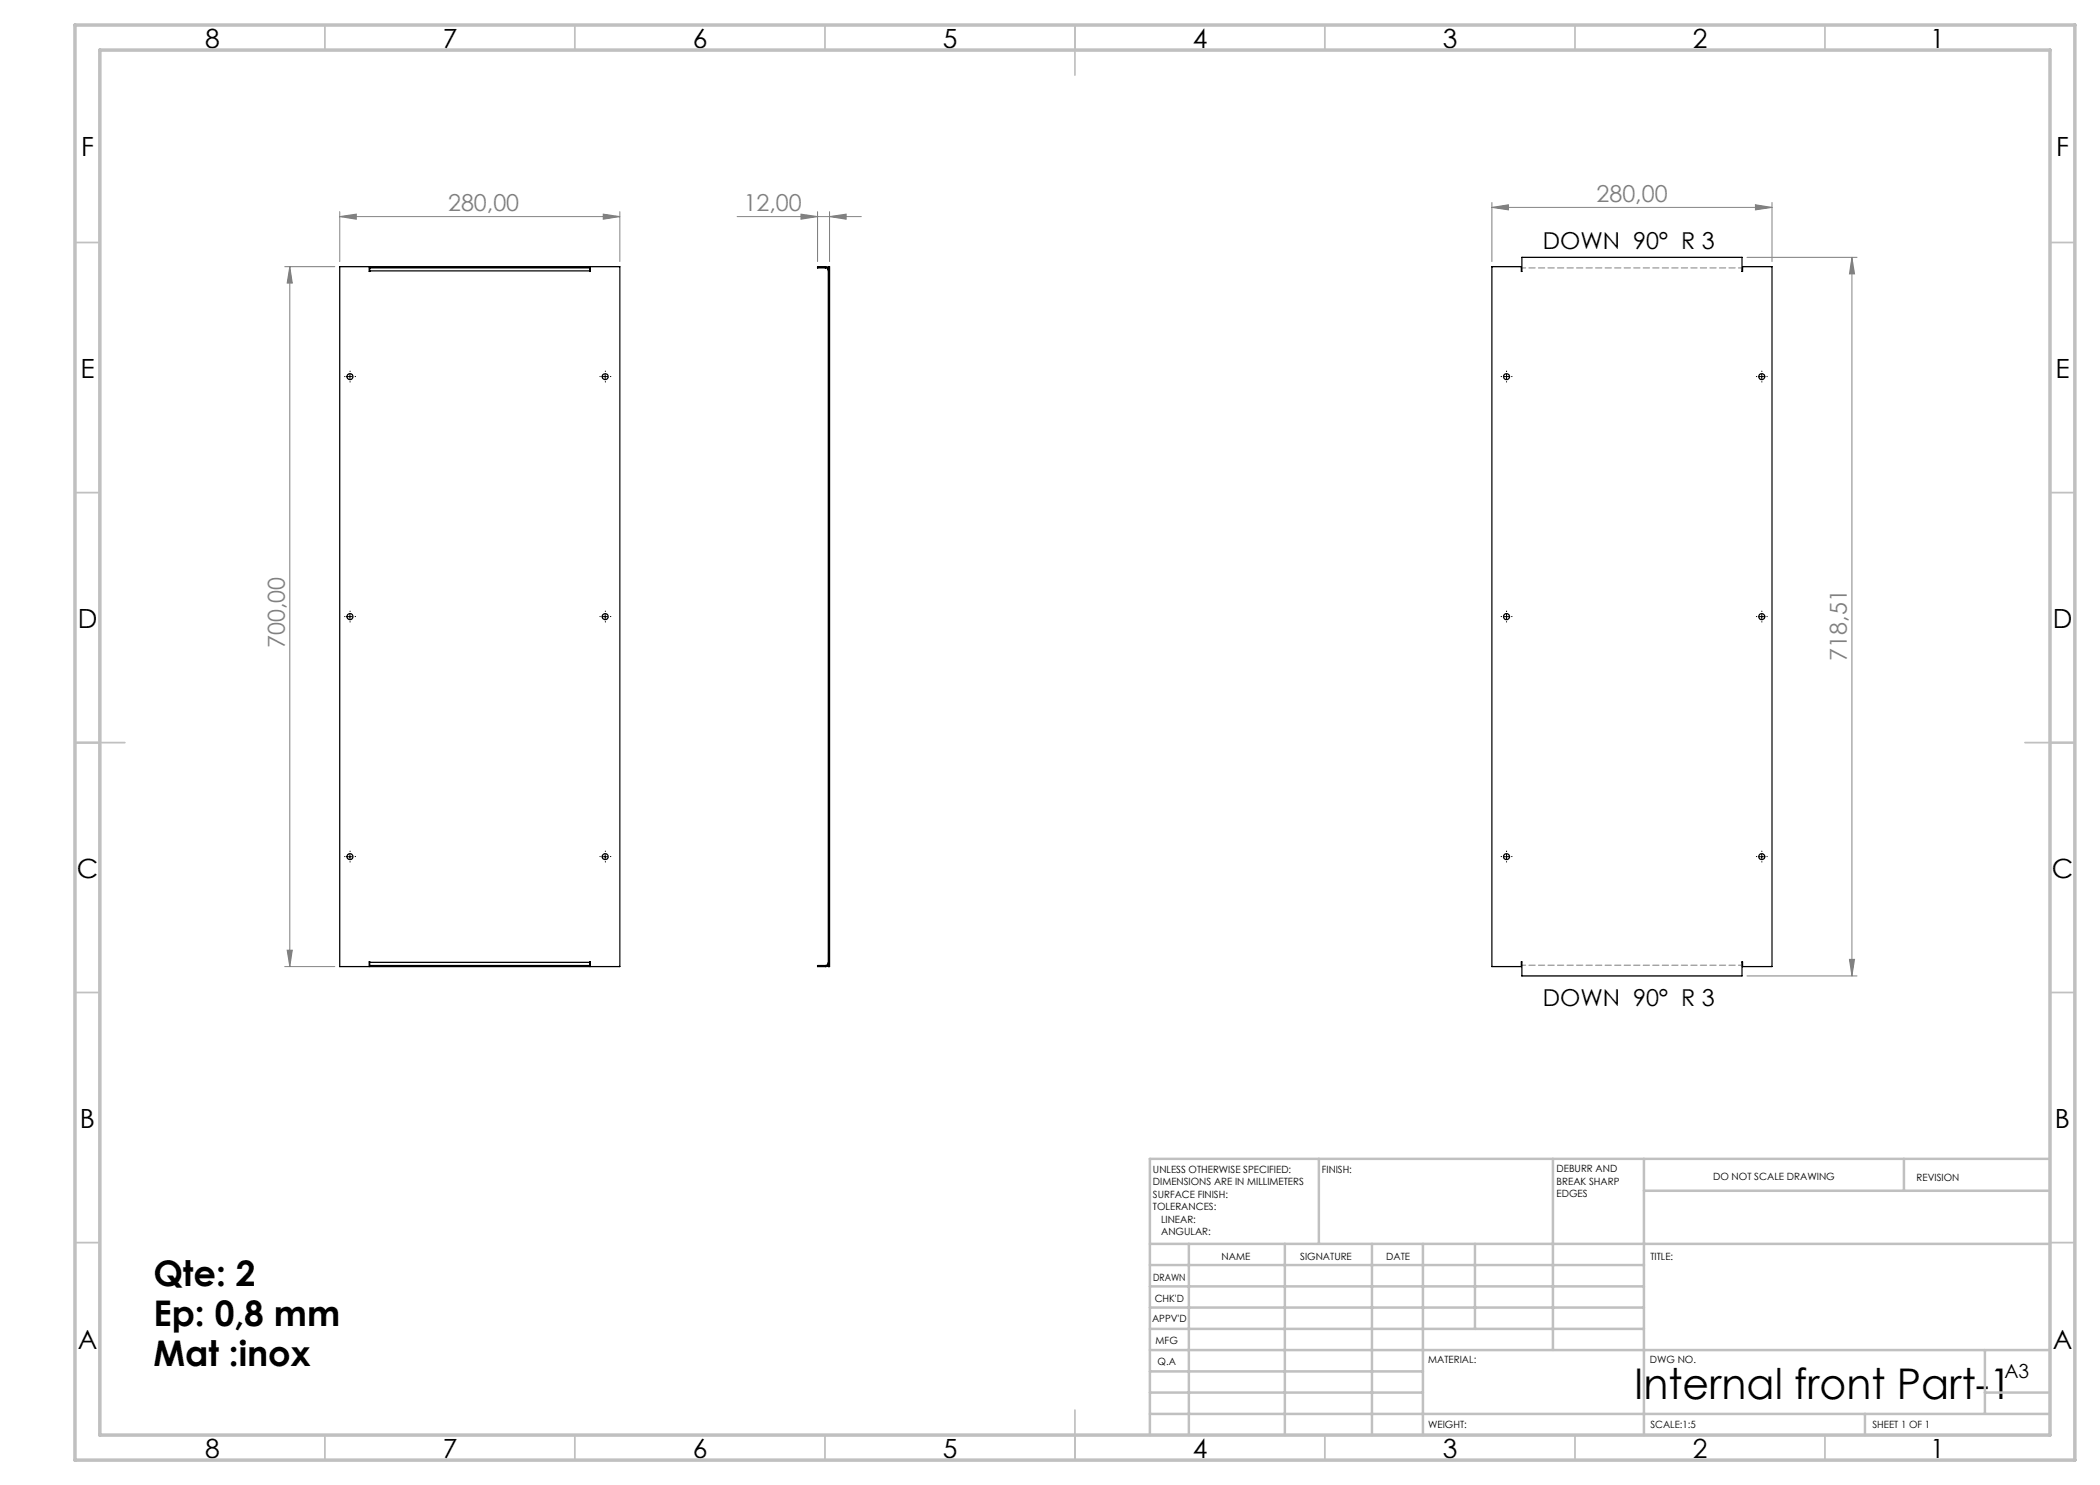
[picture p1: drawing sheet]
<svg xmlns="http://www.w3.org/2000/svg" width="420mm" height="297mm" viewBox="0 0 420 297" stroke-linecap="round" stroke-linejoin="round" font-family="sans-serif">
<g fill="none" stroke="#808080" stroke-width=".2">
<path d="M56.9 53.3h10.1M58 53.3l.5 3.3h-1.1zM58 53.3v140M67.9 43.3l3.4-.5v1zM67.9 42.3v10M67.9 43.3h56.1M120.6 42.8l3.4 .5-3.4 .5zM124 42.3v10M147.4 43.3h24.9M160.2 42.8l3.3 .5-3.3 .5zM163.5 42.3v10M165.9 43.3l3.3-.5v1z"/>
<path d="M165.9 42.3v10M298.4 41.5l3.3-.5v1zM298.4 40.5v11.8M298.4 41.5h56M349.4 51.5h22M351.1 41l3.3 .5-3.3 .5zM354.4 40.5v11.8M370.4 51.5l.5 3.3h-1zM370.4 51.5v143.7M56.9 193.3h10.1M57.4 190h1.1l-.5 3.3zM349.4 195.2h22"/>
<path d="M369.9 191.9h1l-.5 3.3z"/>
</g>
<g fill="none" stroke="#000" stroke-width=".2" stroke-dasharray="15.2 1.3 1.3 1.3">
<path d="M69 75.3h-.1M70 74.3v-.1M70 76.3v.1M71 75.3h.1M120.1 75.3h-.1M121.1 74.3v-.1M121.1 76.3v.1M122.1 75.3h.1M300.3 75.3h-.1M301.3 74.3v-.1M301.3 76.3v.1M302.3 75.3h.1"/>
<path d="M351.4 75.3h-.1M352.4 74.3v-.1M352.4 76.3v.1M353.4 75.3h.1M69 123.3h-.1M70 122.3v-.1M70 124.3v.1M71 123.3h.1M120.1 123.3h-.1M121.1 122.3v-.1M121.1 124.3v.1M122.1 123.3h.1"/>
<path d="M300.3 123.3h-.1M301.3 122.3v-.1M301.3 124.3v.1M302.3 123.3h.1M351.4 123.3h-.1M352.4 122.3v-.1M352.4 124.3v.1M353.4 123.3h.1M69 171.3h-.1M70 170.3v-.1M70 172.3v.1M71 171.3h.1"/>
<path d="M120.1 171.3h-.1M121.1 170.3v-.1M121.1 172.3v.1M122.1 171.3h.1M300.3 171.3h-.1M301.3 170.3v-.1M301.3 172.3v.1M302.3 171.3h.1M351.4 171.3h-.1M352.4 170.3v-.1M352.4 172.3v.1M353.4 171.3h.1"/>
</g>
<g fill="none" stroke="#000" stroke-width=".2">
<path d="M69.5 75.3h1M70 74.8v1M120.5 75.3h1.1M121 74.8v1M300.8 75.3h1M301.3 74.8v1M351.9 75.3h.9M352.4 74.8v1M69.5 123.3h1M70 122.8v1M120.5 123.3h1.1M121 122.8v1"/>
<path d="M300.8 123.3h1M301.3 122.8v1M351.9 123.3h.9M352.4 122.8v1M69.5 171.3h1M70 170.8v1M120.5 171.3h1.1M121 170.8v1M300.8 171.3h1M301.3 170.8v1M351.9 171.3h.9M352.4 170.8v1"/>
</g>
<path d="M304.4 53.6h44M348.4 193h-44" fill="none" stroke="#808080" stroke-width=".2" stroke-dasharray="1.3 .6" stroke-dashoffset=".5"/>
<g fill="none" stroke="#c0c0c0" stroke-width=".35">
<path d="M65 5v5M115 5v5M165 5v5M215 5v10M265 5v5M315 5v5M365 5v5M15 48.5h5M410 48.5h5M15 98.5h5M410 98.5h5M15 148.5h10"/>
<path d="M405 148.5h10M15 198.5h5M410 198.5h5M15 248.5h5M410 248.5h5M65 287v5M115 287v5M165 287v5M215 282v10M265 287v5M315 287v5M365 287v5"/>
</g>
<g fill="none" stroke="#c0c0c0" stroke-width=".5">
<path d="M263.8 231.8v17M310.6 231.8v38.2M328.8 231.8v55.2M328.8 238.2h81.2M380.8 231.8v6.4M410 231.8h-180v55.2M230 248.8h180M230 257.3h98.8M230 253h98.8M237.8 248.8v38.2M257 248.8v38.2M274.4 248.8v38.2"/>
<path d="M284.6 248.8v38.2M295 248.8v17M230 265.8h98.8M230 261.5h98.8M230 278.5h54.6M230 274.3h54.6M230 270h180M397 278.5h13M397 270v12.8M230 282.8h180M373 282.8v4.2"/>
</g>
<path d="M15 5h400v287h-400zM20 10h390v277h-390z" fill="none" stroke="#c0c0c0" stroke-width=".7"/>
<g fill="#808080">
<path d="M351.1 41l3.3 .5-3.3 .5zM298.4 41.5l3.3-.5v1z"/>
<path d="M67.9 43.3l3.4-.5v1zM120.6 42.8l3.4 .5-3.4 .5zM160.2 42.8l3.3 .5-3.3 .5zM165.9 43.3l3.3-.5v1z"/>
<path d="M58 53.3l.5 3.3h-1.1zM57.4 190h1.1l-.5 3.3zM370.4 51.5l.5 3.3h-1zM369.9 191.9h1l-.5 3.3z"/>
</g>
<g fill="none" stroke="#000" stroke-width=".25">
<path d="M73.9 53.6v.6M73.9 53.6v-.3h44.1v.3M73.9 54.2l-.1 .1v-1h-5.9v140h5.9v-.9l.1 .1M73.9 53.6h44.1M73.9 54.2h44.1M118 53.6v.6M118 54.2l.1 .1v-1h5.9v140h-5.9v-.9l-.1 .1M165.1 53.6a.6 .6 0 0 1 .6 .6M165.1 53.3l.6 .3M165.1 53.3h-1.6v.3h1.6M165.1 53.3v.3M165.7 53.3h.2v140h-.2z"/>
<path d="M298.4 53.3h5.9v1h.1v-2.8h44v2.8h.1v-1h5.9v140h-5.9v-.9h-.1v2.8h-44v-2.8h-.1v.9h-5.9zM73.9 192.5v.6M73.9 193.1v.2h44.1v-.2M73.9 193.1h44.1M73.9 192.5h44.1M118 192.5v.6M165.1 193.1h-1.6v.2h1.6M165.1 193.1v.2M165.7 193.1l-.6 .2M165.7 192.5a.6 .6 0 0 1-.6 .6"/>
<circle cx="70" cy="75.3" r=".6"/>
<circle cx="121" cy="75.3" r=".6"/>
<circle cx="301.3" cy="75.3" r=".6"/>
<circle cx="352.4" cy="75.3" r=".6"/>
<circle cx="70" cy="123.3" r=".61"/>
<circle cx="121" cy="123.3" r=".61"/>
<circle cx="301.3" cy="123.3" r=".61"/>
<circle cx="352.3" cy="123.3" r=".61"/>
<circle cx="70" cy="171.3" r=".6"/>
<circle cx="121" cy="171.3" r=".6"/>
<circle cx="301.3" cy="171.3" r=".6"/>
<circle cx="352.4" cy="171.3" r=".6"/>
</g>
<text font-size="8.5" x="326.8" y="279.7">Internal front Part-1</text>
<g font-size="7.1">
<text x="30.7" y="257.2">Qte: 2</text>
<text x="30.7" y="265.2">Ep: 0,8 mm</text>
<text x="30.7" y="273.3">Mat :inox</text>
</g>
<g font-size="5.3">
<text x="41" y="9.5">8</text>
<text x="88.5" y="9.5">7</text>
<text x="138.5" y="9.5">6</text>
<text x="188.5" y="9.5">5</text>
<text x="238.5" y="9.5">4</text>
<text x="288.5" y="9.5">3</text>
<text x="338.5" y="9.5">2</text>
<text x="386" y="9.5">1</text>
<text x="16.2" y="31.3">F</text>
<text x="411.2" y="31.3">F</text>
<text x="16.1" y="75.5">E</text>
<text x="411.1" y="75.5">E</text>
<text x="15.5" y="125.5">D</text>
<text x="410.5" y="125.5">D</text>
<text x="15.4" y="175.5">C</text>
<text x="410.4" y="175.5">C</text>
<text x="16" y="225.5">B</text>
<text x="411" y="225.5">B</text>
<text x="15.5" y="269.8">A</text>
<text x="410.5" y="269.8">A</text>
<text x="41" y="291.5">8</text>
<text x="88.5" y="291.5">7</text>
<text x="138.5" y="291.5">6</text>
<text x="188.5" y="291.5">5</text>
<text x="238.5" y="291.5">4</text>
<text x="288.5" y="291.5">3</text>
<text x="338.5" y="291.5">2</text>
<text x="386" y="291.5">1</text>
</g>
<g font-size="4.7" fill="#808080">
<text x="319.3" y="40.4">280,00</text>
<text x="89.6" y="42.3">280,00</text>
<text x="148.7" y="42.3">12,00</text>
<text x="57" y="129.6" transform="rotate(-90 57 129.6)">700,00</text>
<text x="369.4" y="132.1" transform="rotate(-90 369.4 132.1)">718,51</text>
</g>
<g font-size="4.7">
<text x="308.6" y="49.8">DOWN 90° R 3</text>
<text x="308.6" y="201.2">DOWN 90° R 3</text>
</g>
<text font-size="3.9" x="400.9" y="275.5">A3</text>
<g font-size="2">
<text x="230.6" y="234.6">UNLESS OTHERWISE SPECIFIED:</text>
<text x="230.6" y="237.1">DIMENSIONS ARE IN MILLIMETERS</text>
<text x="230.6" y="239.6">SURFACE FINISH:</text>
<text x="264.4" y="234.6">FINISH:</text>
<text x="311.3" y="234.5">DEBURR AND</text>
<text x="311.3" y="237">BREAK SHARP</text>
<text x="311.3" y="239.5">EDGES</text>
<text x="342.6" y="236">DO NOT SCALE DRAWING</text>
<text x="383.3" y="236.2">REVISION</text>
<text x="230.6" y="242.1">TOLERANCES:</text>
<text x="232.2" y="244.6">LINEAR:</text>
<text x="232.2" y="247.1">ANGULAR:</text>
<text x="244.3" y="252">NAME</text>
<text x="260" y="251.9">SIGNATURE</text>
<text x="277.2" y="251.9">DATE</text>
<text x="330.1" y="251.9">TITLE:</text>
<text x="230.6" y="256.1">DRAWN</text>
<text x="230.9" y="260.3">CHK'D</text>
<text x="230.4" y="264.4">APPV'D</text>
<text x="231.1" y="268.8">MFG</text>
<text x="231.5" y="273">Q.A</text>
<text x="285.6" y="272.5">MATERIAL:</text>
<text x="330" y="272.5">DWG NO.</text>
<text x="285.6" y="285.5">WEIGHT:</text>
<text x="330.1" y="285.6">SCALE:1:5</text>
<text x="374.5" y="285.6">SHEET 1 OF 1</text>
</g>
</svg>
